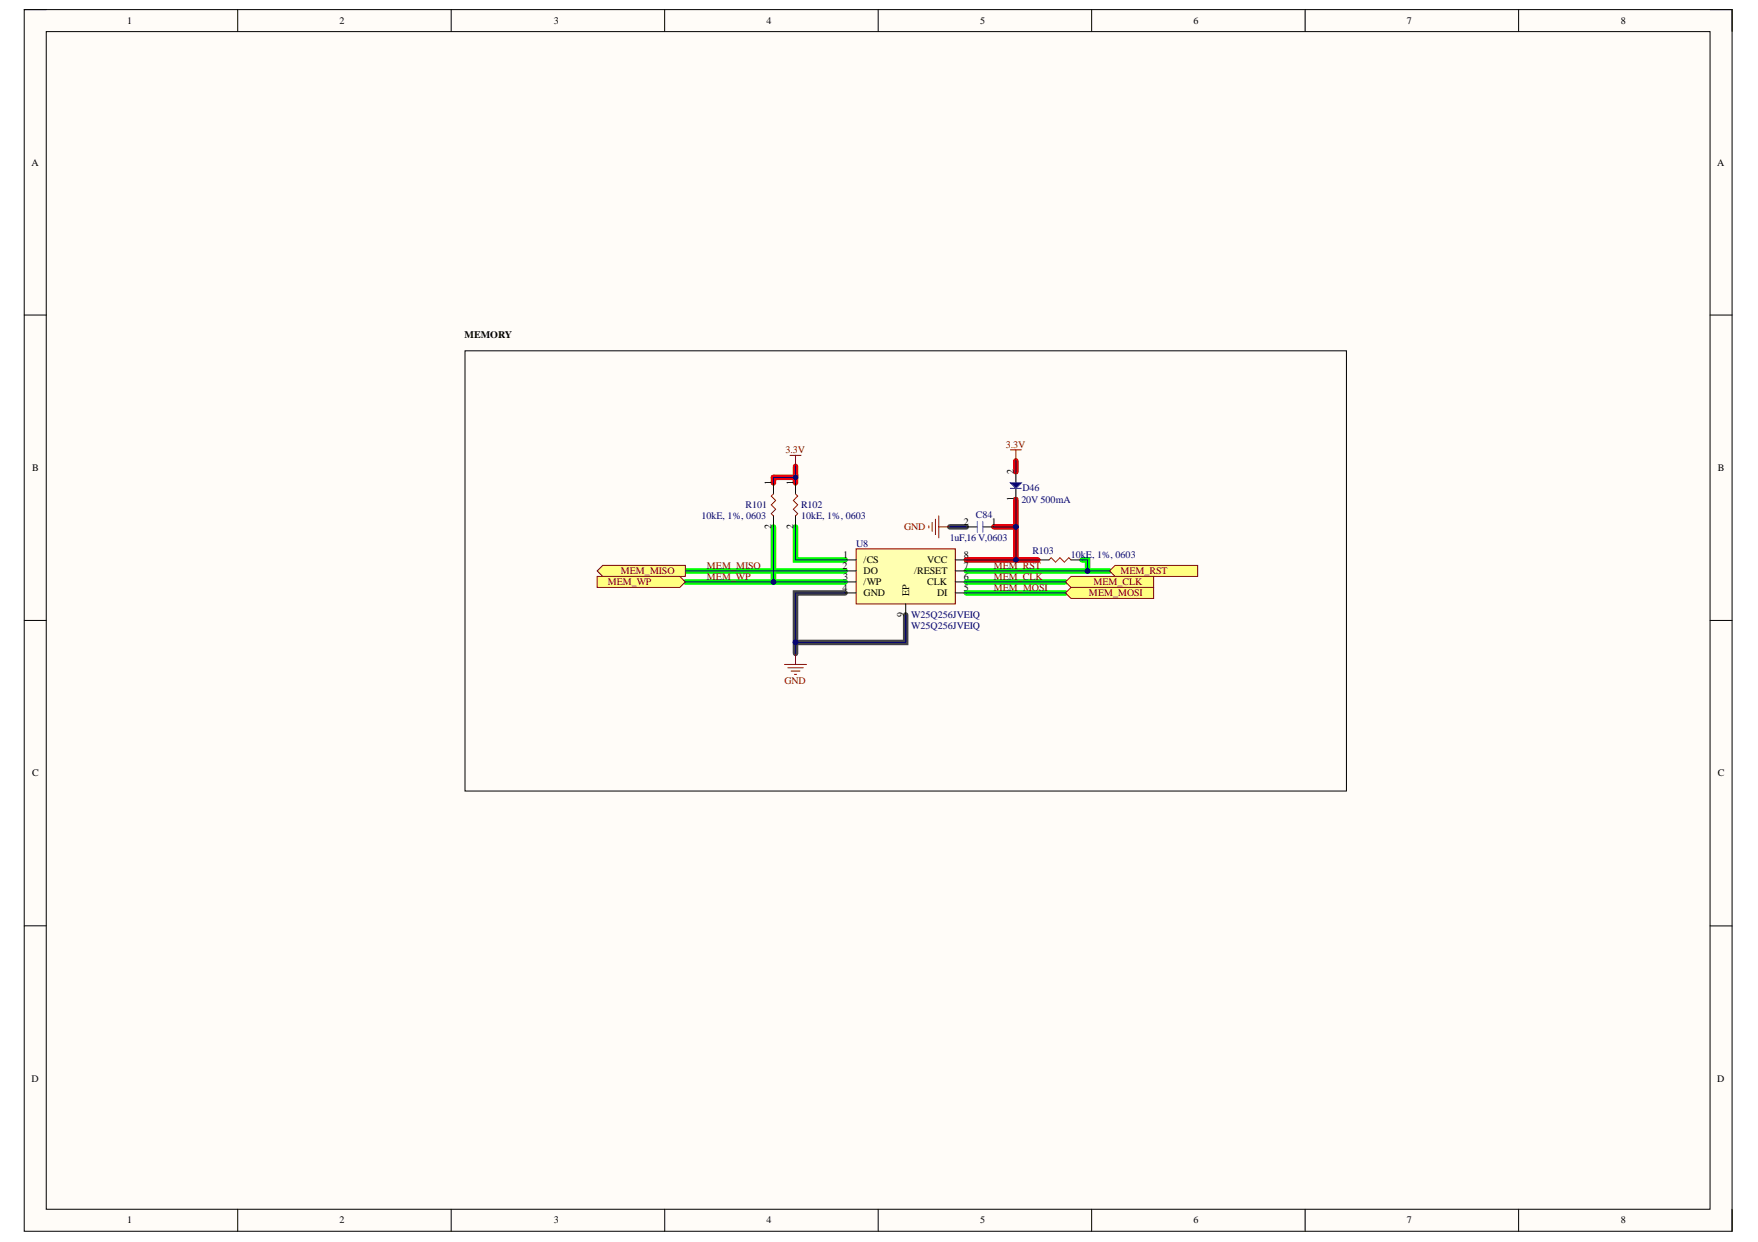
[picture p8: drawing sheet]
<svg xmlns="http://www.w3.org/2000/svg" width="297mm" height="210mm" viewBox="0 0 297 210" stroke-linecap="round" stroke-linejoin="round" font-family="sans-serif">
<path d="M4.1 1.6h288.6v206.5h-288.6z" fill-rule="evenodd" fill="#fffcf8"/>
<path d="M4.1 1.6h288.6v206.5h-288.6z" fill="none" stroke="#000" stroke-width=".17"/>
<path d="M7.8 5.3h281.1v199.1h-281.1z" fill-rule="evenodd" fill="#fffcf8"/>
<g fill="none" stroke="#000" stroke-width=".17">
<path d="M4.1 1.6h3.7M7.8 5.3h281.1v199.1h-281.1zM40.2 1.6v3.7M76.2 1.6v3.7M112.3 1.6v3.7M148.4 1.6v3.7M184.5 1.6v3.7M220.5 1.6v3.7M256.6 1.6v3.7M288.9 1.6h3.8v3.7M4.1 53.2h3.7M288.9 53.2h3.8"/>
<path d="M4.1 104.9h3.7M288.9 104.9h3.8M4.1 156.5h3.7M288.9 156.5h3.8M40.2 204.4v3.7M76.2 204.4v3.7M112.3 204.4v3.7M148.4 204.4v3.7M184.5 204.4v3.7M220.5 204.4v3.7M256.6 204.4v3.7M292.7 204.4v3.7"/>
</g>
<path d="M115.8 98.3h27M115.8 96.5h27M130.7 89v9.3M134.4 89v5.6h8.4M163.3 96.5h24.2M163.3 98.3h16.7M182.8 94.6h1v1.9M163.3 100.2h16.7" fill="none" stroke="#0f0" stroke-width=".93"/>
<path d="M160.5 89h2.8M134.4 108.6v1.8M142.8 100.2h-8.4v8.4M153 103.9v4.7h-18.6" fill="none" stroke="#434343" stroke-width=".93"/>
<path d="M134.4 78.8v1.9M171.6 77.9v1.8M130.7 81.6v-.9h3.7v.9M167.9 89h3.7M171.6 89v5.6h-8.3M171.6 94.6h3.8M171.6 84.4v4.6" fill="none" stroke="#f00" stroke-width=".93"/>
<path d="M187.5 96.5l.9-.9h14v1.8h-14z" fill-rule="evenodd" fill="#ffff80"/>
<path d="M170.7 76h1.9M171.6 76v1.9M187.5 96.5l.9-.9h14v1.8h-14z" fill="none" stroke="#800000" stroke-width=".17"/>
<path d="M100.9 96.5l.9-.9h14v1.8h-14z" fill-rule="evenodd" fill="#ffff80"/>
<path d="M100.9 96.5l.9-.9h14v1.8h-14z" fill="none" stroke="#800000" stroke-width=".17"/>
<path d="M180 98.3l1-.9h13.9v1.9h-13.9z" fill-rule="evenodd" fill="#ffff80"/>
<path d="M180 98.3l1-.9h13.9v1.9h-13.9z" fill="none" stroke="#800000" stroke-width=".17"/>
<path d="M180 100.2l1-.9h13.9v1.8h-13.9z" fill-rule="evenodd" fill="#ffff80"/>
<path d="M180 100.2l1-.9h13.9v1.8h-13.9z" fill="none" stroke="#800000" stroke-width=".17"/>
<path d="M100.9 97.4h14l.9 .9-.9 1h-14z" fill-rule="evenodd" fill="#ffff80"/>
<g fill="none" stroke="#800000" stroke-width=".17">
<path d="M133.5 77h1.8M134.4 77v1.8M100.9 97.4h14l.9 .9-.9 1h-14zM156.9 88.9v.3M157.5 88.3v1.5M158.1 87.7v2.6M158.6 87.2v3.7M158.6 89h1.9M132.6 112.3h3.7M133.1 112.9h2.6M133.7 113.4h1.5M134.2 114h.4"/>
<path d="M134.4 110.4v1.9"/>
</g>
<path d="M78.6 59.3h148.9v74.4h-148.9zM171.6 79.7v1.9M130.7 81.6v1.9M130.7 87.2v1.8M134.4 81.6v1.9M134.4 87.2v1.8M163.3 89h1.8M166.1 89h1.8M171.6 82.5v1.9M175.4 94.6h1.8M181 94.6h1.8" fill="none" stroke="#000" stroke-width=".17"/>
<path d="M165.1 88.1v1.9M166.1 88.1v1.9" fill="none" stroke="#3d85c6" stroke-width=".17"/>
<path d="M130.7 83.5l-.4 .3 .8 .8-.8 .7 .8 .8-.8 .7 .4 .4M134.4 83.5l.4 .3-.8 .8 .8 .7-.8 .8 .8 .7-.4 .4M177.2 94.6l.4-.3 .7 .7 .8-.7 .7 .7 .8-.7 .4 .3" fill="none" stroke="#85200c" stroke-width=".17"/>
<path d="M170.7 81.6h1.9l-1 .9z" fill="#00f"/>
<path d="M170.7 81.6h1.9l-1 .9zM170.7 82.5h1.9" fill="none" stroke="#00f" stroke-width=".17"/>
<path d="M144.7 92.8h16.7v9.3h-16.7z" fill-rule="evenodd" fill="#ffffb0"/>
<path d="M144.7 92.8h16.7v9.3h-16.7z" fill="none" stroke="#800000" stroke-width=".17"/>
<path d="M142.8 94.6h1.9M142.8 96.5h1.9M142.8 98.3h1.9M161.4 94.6h1.9M161.4 96.5h1.9M161.4 98.3h1.9M142.8 100.2h1.9M153 102.1v1.8M161.4 100.2h1.9" fill="none" stroke="#000" stroke-width=".17"/>
<path d="M115.8 96.5h27M160.5 89h2.8M163.3 98.3h16.7M182.8 94.6h1v1.9M163.3 100.2h16.7" fill="none" stroke="#000080" stroke-width=".17"/>
<circle cx="183.8" cy="96.5" r=".37" fill="#000080"/>
<g fill="none" stroke="#000080" stroke-width=".17">
<path d="M115.8 98.3h27"/>
<circle cx="183.8" cy="96.5" r=".37"/>
</g>
<circle cx="130.7" cy="98.3" r=".37" fill="#000080"/>
<g fill="none" stroke="#000080" stroke-width=".17">
<path d="M171.6 94.6h3.8"/>
<circle cx="130.7" cy="98.3" r=".37"/>
</g>
<circle cx="171.6" cy="94.6" r=".37" fill="#000080"/>
<g fill="none" stroke="#000080" stroke-width=".17">
<path d="M171.6 77.9v1.8M171.6 89v5.6h-8.3"/>
<circle cx="171.6" cy="94.6" r=".37"/>
</g>
<circle cx="171.6" cy="94.6" r=".37" fill="#000080"/>
<circle cx="171.6" cy="94.6" r=".37" fill="none" stroke="#000080" stroke-width=".17"/>
<circle cx="171.6" cy="89" r=".37" fill="#000080"/>
<g fill="none" stroke="#000080" stroke-width=".17">
<path d="M171.6 84.4v4.6"/>
<circle cx="171.6" cy="89" r=".37"/>
</g>
<circle cx="171.6" cy="89" r=".37" fill="#000080"/>
<g fill="none" stroke="#000080" stroke-width=".17">
<path d="M167.9 89h3.7"/>
<circle cx="171.6" cy="89" r=".37"/>
</g>
<circle cx="171.6" cy="89" r=".37" fill="#000080"/>
<g fill="none" stroke="#000080" stroke-width=".17">
<path d="M134.4 89v5.6h8.4M142.8 100.2h-8.4v8.4"/>
<circle cx="171.6" cy="89" r=".37"/>
</g>
<circle cx="134.4" cy="108.6" r=".37" fill="#000080"/>
<g fill="none" stroke="#000080" stroke-width=".17">
<path d="M163.3 96.5h24.2"/>
<circle cx="134.4" cy="108.6" r=".37"/>
</g>
<circle cx="183.8" cy="96.5" r=".37" fill="#000080"/>
<g fill="none" stroke="#000080" stroke-width=".17">
<path d="M130.7 89v9.3"/>
<circle cx="183.8" cy="96.5" r=".37"/>
</g>
<circle cx="130.7" cy="98.3" r=".37" fill="#000080"/>
<g fill="none" stroke="#000080" stroke-width=".17">
<path d="M134.4 108.6v1.8"/>
<circle cx="130.7" cy="98.3" r=".37"/>
</g>
<circle cx="134.4" cy="108.6" r=".37" fill="#000080"/>
<g fill="none" stroke="#000080" stroke-width=".17">
<path d="M153 103.9v4.7h-18.6"/>
<circle cx="134.4" cy="108.6" r=".37"/>
</g>
<circle cx="134.4" cy="108.6" r=".37" fill="#000080"/>
<g fill="none" stroke="#000080" stroke-width=".17">
<path d="M130.7 81.6v-.9h3.7v.9"/>
<circle cx="134.4" cy="108.6" r=".37"/>
</g>
<circle cx="134.4" cy="80.7" r=".37" fill="#000080"/>
<g fill="none" stroke="#000080" stroke-width=".17">
<path d="M134.4 78.8v1.9"/>
<circle cx="134.4" cy="80.7" r=".37"/>
</g>
<circle cx="134.4" cy="80.7" r=".37" fill="#000080"/>
<circle cx="134.4" cy="80.7" r=".37" fill="none" stroke="#000080" stroke-width=".17"/>
<g font-size="1.7">
<text x="21.5" y="4.1">1</text>
<text x="57.4" y="4.1">2</text>
<text x="93.6" y="4.1">3</text>
<text x="129.5" y="4.1">4</text>
<text x="165.6" y="4.1">5</text>
<text x="201.7" y="4.1">6</text>
<text x="237.7" y="4.1">7</text>
<text x="273.8" y="4.1">8</text>
<text x="5.3" y="28">A</text>
<text x="290.2" y="28">A</text>
<text x="78.5" y="57">MEMORY</text>
<text x="5.4" y="79.6">B</text>
<text x="130.4" y="82" transform="rotate(-90 130.4 82)">1</text>
<text x="134.1" y="82" transform="rotate(-90 134.1 82)">1</text>
<text x="171.3" y="80.1" transform="rotate(-90 171.3 80.1)">2</text>
<text x="290.2" y="79.6">B</text>
<text x="130.4" y="89.4" transform="rotate(-90 130.4 89.4)">2</text>
<text x="134.1" y="89.4" transform="rotate(-90 134.1 89.4)">2</text>
<text x="162.8" y="88.7">2</text>
<text x="167.5" y="88.7">1</text>
<text x="171.3" y="84.7" transform="rotate(-90 171.3 84.7)">1</text>
<text x="142.5" y="94.2">1</text>
<text x="145.9" y="95.2">/CS</text>
<text x="156.7" y="95.2">VCC</text>
<text x="162.8" y="94.2">8</text>
<text x="142.4" y="96.1">2</text>
<text x="142.4" y="99.8">4</text>
<text x="142.5" y="98">3</text>
<text x="145.9" y="97">DO</text>
<text x="145.9" y="98.9">/WP</text>
<text x="145.9" y="100.7">GND</text>
<text x="153.6" y="100.7" transform="rotate(-90 153.6 100.7)">EP</text>
<text x="154.5" y="97">/RESET</text>
<text x="156.7" y="98.9">CLK</text>
<text x="158.4" y="100.7">DI</text>
<text x="162.8" y="99.8">5</text>
<text x="162.8" y="98">6</text>
<text x="162.8" y="96.1">7</text>
<text x="152.7" y="104.3" transform="rotate(-90 152.7 104.3)">9</text>
<text x="5.4" y="131.2">C</text>
<text x="290.2" y="131.2">C</text>
<text x="5.3" y="182.8">D</text>
<text x="290.2" y="182.8">D</text>
<text x="21.5" y="206.7">1</text>
<text x="57.4" y="206.7">2</text>
<text x="93.6" y="206.7">3</text>
<text x="129.5" y="206.7">4</text>
<text x="165.6" y="206.7">5</text>
<text x="201.7" y="206.7">6</text>
<text x="237.7" y="206.7">7</text>
<text x="273.8" y="206.7">8</text>
</g>
<g font-size="1.7" fill="#800000">
<text x="132.7" y="76.6">3.3V</text>
<text x="170" y="75.6">3.3V</text>
<text x="152.8" y="89.6">GND</text>
<text x="102.7" y="98.9">MEM_WP</text>
<text x="104.9" y="97">MEM_MISO</text>
<text x="119.4" y="96.1">MEM_MISO</text>
<text x="119.4" y="98">MEM_WP</text>
<text x="167.9" y="99.8">MEM_MOSI</text>
<text x="167.9" y="98">MEM_CLK</text>
<text x="167.9" y="96.1">MEM_RST</text>
<text x="184" y="100.7">MEM_MOSI</text>
<text x="184.8" y="98.9">MEM_CLK</text>
<text x="189.3" y="97">MEM_RST</text>
<text x="132.6" y="115.6">GND</text>
</g>
<g font-size="1.7" fill="#000080">
<text x="172.7" y="82.9">D46</text>
<text x="118.5" y="87.7">10kE, 1%, 0603</text>
<text x="126" y="85.9">R101</text>
<text x="135.4" y="87.7">10kE, 1%, 0603</text>
<text x="135.4" y="85.9">R102</text>
<text x="164.9" y="87.6">C84</text>
<text x="172.6" y="84.9">20V 500mA</text>
<text x="144.7" y="92.4">U8</text>
<text x="160.5" y="91.4">1uF,16 V,0603</text>
<text x="174.4" y="93.6">R103</text>
<text x="181" y="94.2">10kE, 1%, 0603</text>
<text x="154" y="106.3">W25Q256JVEIQ</text>
<text x="154" y="104.5">W25Q256JVEIQ</text>
</g>
</svg>
